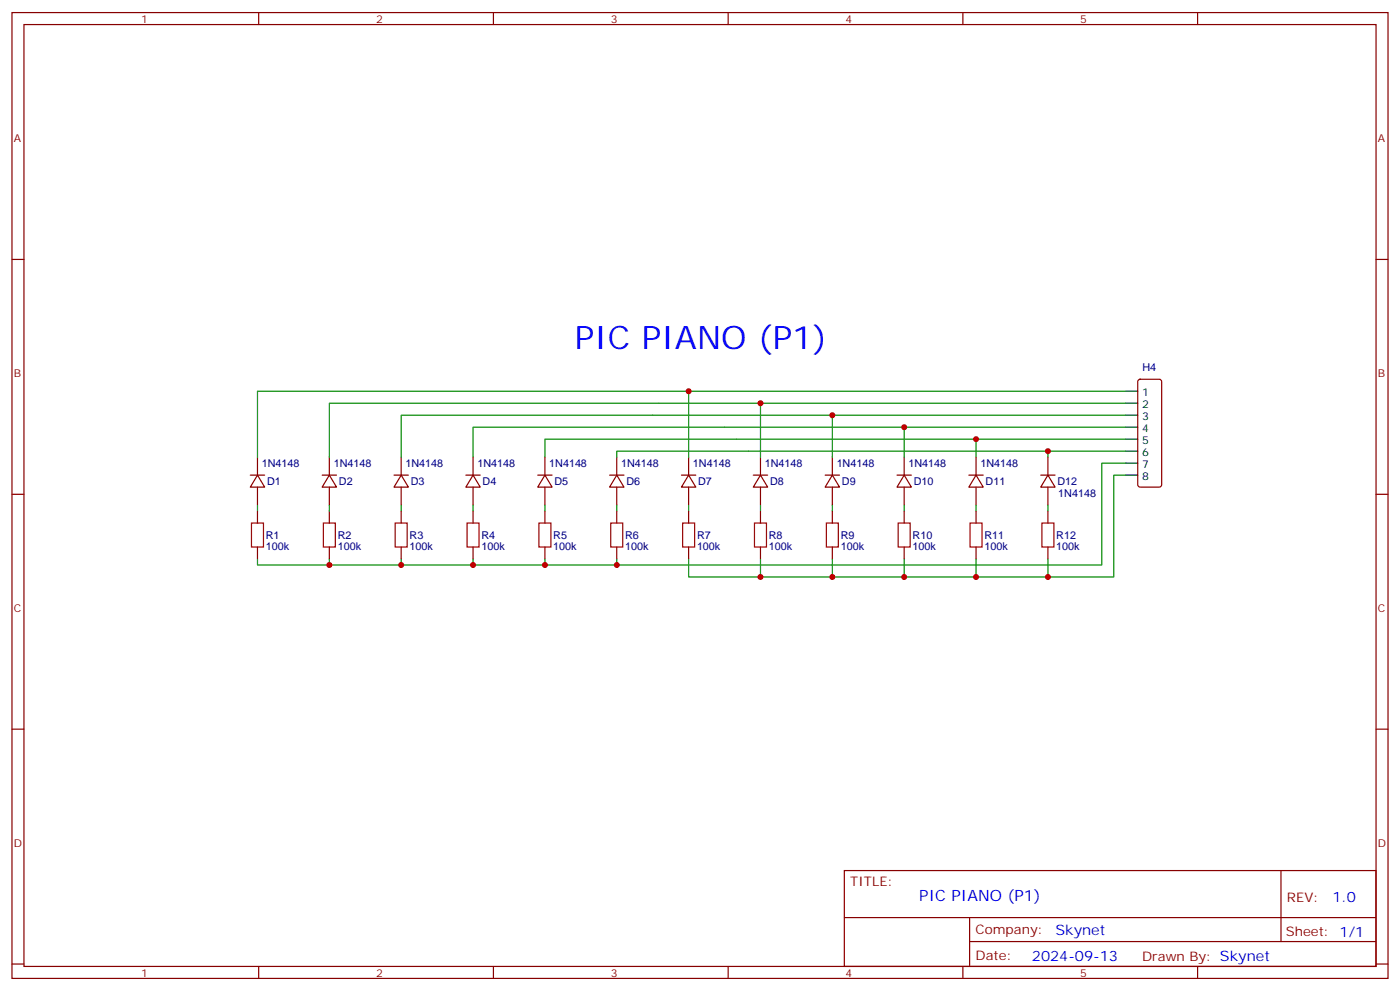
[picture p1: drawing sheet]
<svg xmlns="http://www.w3.org/2000/svg" width="412mm" height="292mm" viewBox="0 0 412 292" stroke-linecap="round" stroke-linejoin="round" font-family="sans-serif">
<g fill="none" stroke="#870000" stroke-width=".35">
<path d="M3.5 3.7h405.4v284.3h-405.4zM7.1 7.2h398.2v277.3h-398.2zM76.2 3.7v3.5M145.3 3.7v3.5M214.5 3.7v3.5M283.6 3.7v3.5M352.8 3.7v3.5M3.5 76.4h3.6M405.3 76.4h3.6M335.4 111.9l.4-.2h5.7l.5 .2 .2 .5v30.3l-.2 .5-.5 .2h-5.7l-.5-.2-.2-.5v-30.3zM73.7 139.9h4.3M75.8 139.9l2.2 3.5h-4.3z"/>
<path d="M75.8 134.6v5.3M94.9 139.9h4.2M97 139.9l2.1 3.5h-4.2zM97 134.6v5.3M116.1 139.9h4.2M118.2 139.9l2.1 3.5h-4.2zM118.2 134.6v5.3M137.2 139.9h4.3M139.3 139.9l2.2 3.5h-4.3zM139.3 134.6v5.3M158.4 139.9h4.2M160.5 139.9l2.1 3.5h-4.2z"/>
<path d="M160.5 134.6v5.3M179.6 139.9h4.2M181.7 139.9l2.1 3.5h-4.2zM181.7 134.6v5.3M200.7 139.9h4.3M202.8 139.9l2.2 3.5h-4.3zM202.8 134.6v5.3M221.9 139.9h4.2M224 139.9l2.1 3.5h-4.2zM224 134.6v5.3M243.1 139.9h4.2M245.2 139.9l2.1 3.5h-4.2z"/>
<path d="M245.2 134.6v5.3M264.2 139.9h4.3M266.3 139.9l2.2 3.5h-4.3zM266.3 134.6v5.3M285.4 139.9h4.2M287.5 139.9l2.1 3.5h-4.2zM287.5 134.6v5.3M306.6 139.9h4.2M308.7 139.9l2.1 3.5h-4.2zM308.7 134.6v5.3M3.5 145.5h3.6M75.8 143.4v5.3"/>
<path d="M75.8 150.5v3.5M97 143.4v5.3M97 150.5v3.5M118.2 143.4v5.3M118.2 150.5v3.5M139.3 143.4v5.3M139.3 150.5v3.5M160.5 143.4v5.3M160.5 150.5v3.5M181.7 143.4v5.3M181.7 150.5v3.5M202.8 143.4v5.3"/>
<path d="M202.8 150.5v3.5M224 143.4v5.3M224 150.5v3.5M245.2 143.4v5.3M245.2 150.5v3.5M266.3 143.4v5.3M266.3 150.5v3.5M287.5 143.4v5.3M287.5 150.5v3.5M308.7 143.4v5.3M308.7 150.5v3.5M405.3 145.5h3.6"/>
<path d="M75.8 161v3.6M97 161v3.6M118.2 161v3.6M139.3 161v3.6M160.5 161v3.6M181.7 161v3.6M202.8 161v3.6M224 161v3.6M245.2 161v3.6M266.3 161v3.6M287.5 161v3.6M308.7 161v3.6"/>
<path d="M3.5 214.7h3.6M405.3 214.7h3.6M248.7 256.3h156.6v28.2h-156.6zM377.3 256.3v20.9M248.7 270.1h156.5M285.6 277.2h119.6M285.6 270.1v14.2M3.5 283.8h3.6M76.2 284.5v3.5M145.3 284.5v3.5M214.5 284.5v3.5M283.6 284.5v3.5"/>
<path d="M352.8 284.5v3.5M405.3 283.8h3.6"/>
</g>
<g fill="none" stroke="#008700" stroke-width=".35">
<path d="M202.8 115.2h-127v19.4M202.8 115.2h128.8M202.8 115.2v19.4M224 118.7h107.6M97 134.6v-15.9h127v15.9M118.2 134.6v-12.4h127v12.4M139.3 134.6v-8.8h127v8.8M160.5 134.6v-5.3h127v5.3M181.7 134.6v-1.8h127v1.8M245.2 122.2h86.4M266.3 125.8h65.3M287.5 129.3h44.1"/>
<path d="M308.7 132.8h22.9M331.6 139.9h-3.5v30h-125.3v-5.3M331.6 136.3h-7v30h-248.8v-1.7M75.8 148.7v1.8M97 148.7v1.8M118.2 148.7v1.8M139.3 148.7v1.8M160.5 148.7v1.8M181.7 148.7v1.8M202.8 148.7v1.8M224 148.7v1.8M245.2 148.7v1.8"/>
<path d="M266.3 148.7v1.8M287.5 148.7v1.8M308.7 148.7v1.8M97 164.6v1.7M118.2 164.6v1.7M139.3 164.6v1.7M160.5 164.6v1.7M181.7 164.6v1.7M224 164.6v5.3M245.2 164.6v5.3M266.3 164.6v5.3M287.5 164.6v5.3"/>
<path d="M308.7 164.6v5.3"/>
</g>
<path d="M331.6 115.2h3.5M331.6 118.7h3.5M331.6 122.2h3.5M331.6 125.8h3.5M331.6 129.3h3.5M331.6 132.8h3.5M331.6 136.3h3.5M331.6 139.9h3.5" fill="none" stroke="#000" stroke-width=".35"/>
<path d="M74.1 154h3.5v7h-3.5zM95.2 154h3.6v7h-3.6zM116.4 154h3.5v7h-3.5zM137.6 154h3.5v7h-3.5zM158.7 154h3.6v7h-3.6zM179.9 154h3.5v7h-3.5zM201.1 154h3.5v7h-3.5zM222.2 154h3.6v7h-3.6zM243.4 154h3.5v7h-3.5zM264.6 154h3.5v7h-3.5zM285.8 154h3.5v7h-3.5zM306.9 154h3.5v7h-3.5z" fill="none" stroke="#a10000" stroke-width=".35"/>
<g fill="#c00">
<circle cx="308.7" cy="169.9" r=".88"/>
<circle cx="287.5" cy="169.9" r=".88"/>
<circle cx="266.3" cy="169.9" r=".88"/>
<circle cx="245.2" cy="169.9" r=".88"/>
<circle cx="224" cy="169.9" r=".88"/>
<circle cx="181.7" cy="166.3" r=".88"/>
<circle cx="97" cy="166.3" r=".88"/>
<circle cx="118.2" cy="166.3" r=".88"/>
<circle cx="139.3" cy="166.3" r=".88"/>
<circle cx="160.5" cy="166.3" r=".88"/>
<circle cx="308.7" cy="132.8" r=".88"/>
<circle cx="287.5" cy="129.3" r=".88"/>
<circle cx="266.3" cy="125.8" r=".88"/>
<circle cx="245.2" cy="122.2" r=".88"/>
<circle cx="224" cy="118.7" r=".88"/>
<circle cx="202.8" cy="115.2" r=".88"/>
</g>
<text font-size="9.5" fill="#00f" x="169.3" y="102.8">PIC PIANO (P1)</text>
<text font-size="4.6" fill="#00f" x="270.8" y="265.3">PIC PIANO (P1)</text>
<g font-size="4.2" fill="#00f">
<text x="392.5" y="265.6">1.0</text>
<text x="310.9" y="275.1">Skynet</text>
<text x="304" y="282.9">2024-09-13</text>
</g>
<g font-size="3.9" fill="#800">
<text x="250.5" y="260.9">TITLE:</text>
<text x="379.1" y="265.6">REV:</text>
<text x="287.4" y="275.1">Company:</text>
<text x="378.7" y="275.7">Sheet: 1/1</text>
<text x="287.4" y="282.8">Date:</text>
<text x="336.4" y="282.8">Drawn By: Skynet</text>
</g>
<g font-size="3.2" fill="#800">
<text x="41.6" y="6.7">1</text>
<text x="110.8" y="6.7">2</text>
<text x="179.9" y="6.7">3</text>
<text x="249.1" y="6.7">4</text>
<text x="318.2" y="6.7">5</text>
<text x="4.1" y="41.8">A</text>
<text x="405.9" y="41.8">A</text>
<text x="4.1" y="110.9">B</text>
<text x="405.9" y="110.9">B</text>
<text x="4.1" y="180.1">C</text>
<text x="405.9" y="180.1">C</text>
<text x="4.1" y="249.2">D</text>
<text x="405.9" y="249.2">D</text>
<text x="41.6" y="287.5">1</text>
<text x="110.8" y="287.5">2</text>
<text x="179.9" y="287.5">3</text>
<text x="249.1" y="287.5">4</text>
<text x="318.2" y="287.5">5</text>
</g>
<g font-size="3.2" fill="#000080">
<text x="336.6" y="109.3">H4</text>
<text x="77.1" y="137.5">1N4148</text>
<text x="98.3" y="137.5">1N4148</text>
<text x="119.5" y="137.5">1N4148</text>
<text x="140.6" y="137.5">1N4148</text>
<text x="161.8" y="137.5">1N4148</text>
<text x="183" y="137.5">1N4148</text>
<text x="204.1" y="137.5">1N4148</text>
<text x="225.3" y="137.5">1N4148</text>
<text x="246.5" y="137.5">1N4148</text>
<text x="267.6" y="137.5">1N4148</text>
<text x="288.8" y="137.5">1N4148</text>
<text x="78.7" y="142.8">D1</text>
<text x="99.8" y="142.8">D2</text>
<text x="121" y="142.8">D3</text>
<text x="142.2" y="142.8">D4</text>
<text x="163.3" y="142.8">D5</text>
<text x="184.5" y="142.8">D6</text>
<text x="205.7" y="142.8">D7</text>
<text x="226.8" y="142.8">D8</text>
<text x="248" y="142.8">D9</text>
<text x="269.2" y="142.8">D10</text>
<text x="290.3" y="142.8">D11</text>
<text x="311.5" y="142.8">D12</text>
<text x="311.7" y="146.3">1N4148</text>
<text x="78.3" y="161.8">100k</text>
<text x="78.3" y="158.7">R1</text>
<text x="99.5" y="161.8">100k</text>
<text x="99.5" y="158.7">R2</text>
<text x="120.6" y="161.8">100k</text>
<text x="120.6" y="158.7">R3</text>
<text x="141.8" y="161.8">100k</text>
<text x="141.8" y="158.7">R4</text>
<text x="163" y="161.8">100k</text>
<text x="163" y="158.7">R5</text>
<text x="184.1" y="161.8">100k</text>
<text x="184.1" y="158.7">R6</text>
<text x="205.3" y="161.8">100k</text>
<text x="205.3" y="158.7">R7</text>
<text x="226.5" y="161.8">100k</text>
<text x="226.5" y="158.7">R8</text>
<text x="247.6" y="161.8">100k</text>
<text x="247.6" y="158.7">R9</text>
<text x="268.8" y="161.8">100k</text>
<text x="268.8" y="158.7">R10</text>
<text x="290" y="161.8">100k</text>
<text x="290" y="158.7">R11</text>
<text x="311.1" y="161.8">100k</text>
<text x="311.1" y="158.7">R12</text>
</g>
<g font-size="3.2">
<text x="336.4" y="116.6">1</text>
<text x="336.4" y="120.1">2</text>
<text x="336.4" y="123.6">3</text>
<text x="336.4" y="127.2">4</text>
<text x="336.4" y="130.7">5</text>
<text x="336.4" y="134.2">6</text>
<text x="336.4" y="137.8">7</text>
<text x="336.4" y="141.3">8</text>
</g>
</svg>
